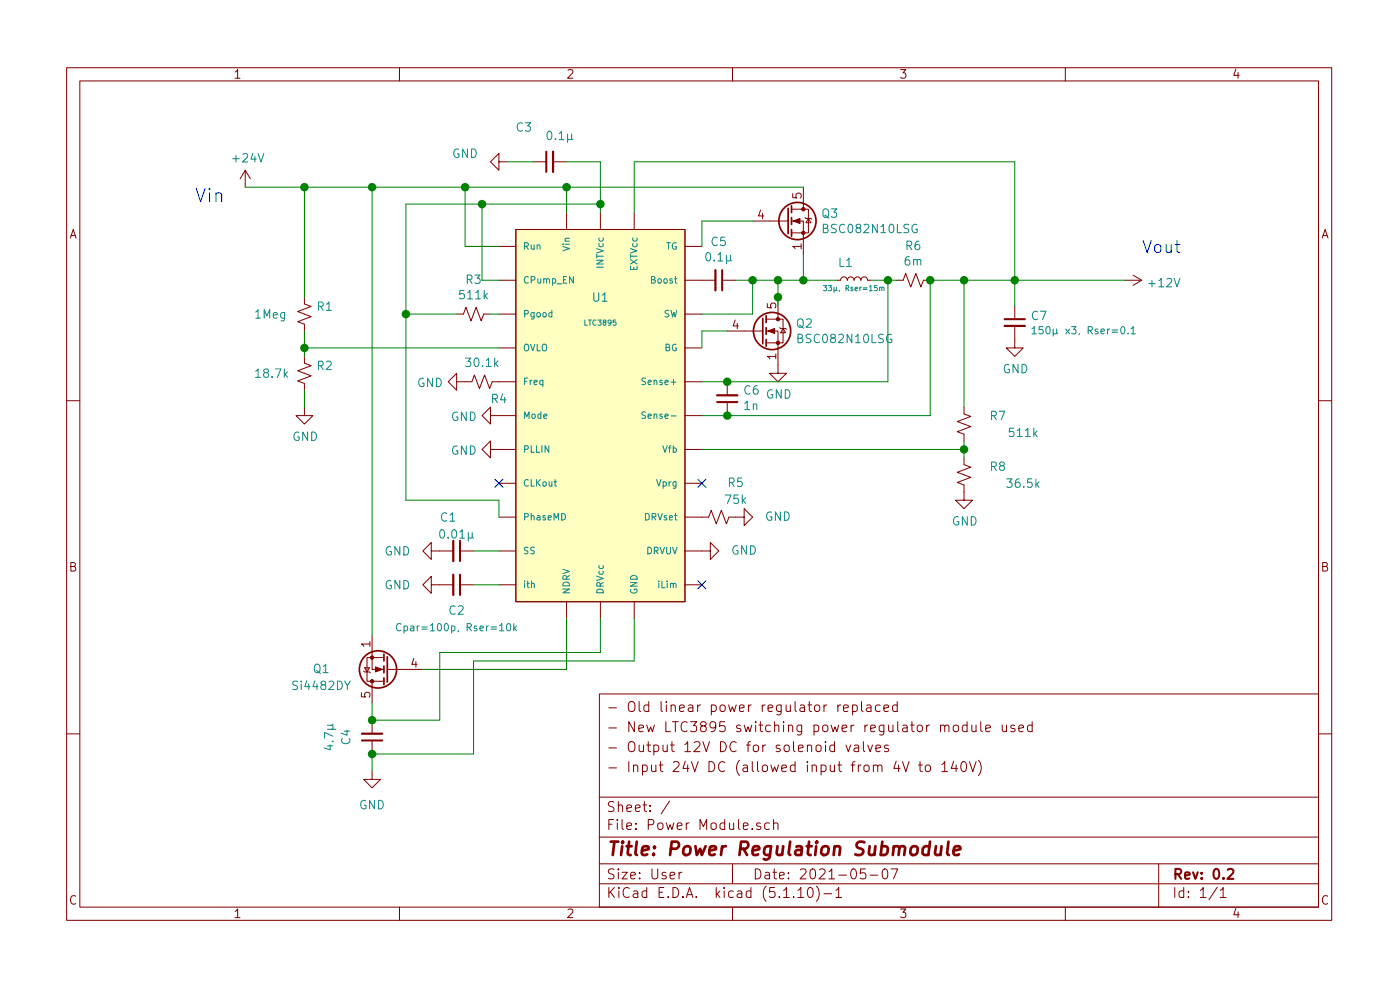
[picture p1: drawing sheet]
EESchema Schematic File Version 4
EELAYER 30 0
EELAYER END
$Descr User 8268 5827
encoding utf-8
Sheet 1 1
Title "Power Regulation Submodule"
Date "2021-05-07"
Rev "0.2"
Comp ""
Comment1 "- Input 24V DC (allowed input from 4V to 140V)"
Comment2 "- Output 12V DC for solenoid valves"
Comment3 "- New LTC3895 switching power regulator module used "
Comment4 "- Old linear power regulator replaced"
$EndDescr
$Comp
L power:+24V #PWR01
U 1 1
P 1450 1100
F 0 "#PWR01" H 1450 950 50  0001 C CNN
F 1 "+24V" H 1465 1273 50  0000 C CNN
F 2 "" H 1450 1100 50  0001 C CNN
F 3 "" H 1450 1100 50  0001 C CNN
	1    1450 1100
	1    0    0    -1  
$EndComp
$Comp
L Device:R_Small_US R1
U 1 1
P 1800 1850
F 0 "R1" H 1868 1896 50  0000 L CNN
F 1 "1Meg" H 1500 1850 50  0000 L CNN
F 2 "" H 1800 1850 50  0001 C CNN
F 3 "~" H 1800 1850 50  0001 C CNN
	1    1800 1850
	1    0    0    -1  
$EndComp
$Comp
L Device:R_Small_US R2
U 1 1
P 1800 2200
F 0 "R2" H 1868 2246 50  0000 L CNN
F 1 "18.7k" H 1500 2200 50  0000 L CNN
F 2 "" H 1800 2200 50  0001 C CNN
F 3 "~" H 1800 2200 50  0001 C CNN
	1    1800 2200
	1    0    0    -1  
$EndComp
Wire Wire Line
	1800 2100 1800 2050
$Comp
L power:GND #PWR02
U 1 1
P 1800 2400
F 0 "#PWR02" H 1800 2150 50  0001 C CNN
F 1 "GND" H 1805 2227 50  0000 C CNN
F 2 "" H 1800 2400 50  0001 C CNN
F 3 "" H 1800 2400 50  0001 C CNN
	1    1800 2400
	1    0    0    -1  
$EndComp
Wire Wire Line
	1800 2400 1800 2300
Wire Wire Line
	1450 1100 1800 1100
Wire Wire Line
	2950 2050 1800 2050
Connection ~ 1800 2050
Wire Wire Line
	1800 2050 1800 1950
$Comp
L Transistor_FET:BSC082N10LSG Q3
U 1 1
P 4650 1300
F 0 "Q3" H 4854 1346 50  0000 L CNN
F 1 "BSC082N10LSG" H 4854 1255 50  0000 L CNN
F 2 "Package_TO_SOT_SMD:TDSON-8-1" H 4850 1225 50  0001 L CIN
F 3 "http://www.infineon.com/dgdl/Infineon-BSC082N10LS-DS-v01_07-en.pdf?fileId=db3a3043163797a6011647faad240719" V 4650 1300 50  0001 L CNN
	1    4650 1300
	1    0    0    -1  
$EndComp
$Comp
L Device:C_Small C3
U 1 1
P 3250 950
F 0 "C3" V 3450 1050 50  0000 L CNN
F 1 "0.1µ" V 3400 800 50  0000 L CNN
F 2 "" H 3250 950 50  0001 C CNN
F 3 "~" H 3250 950 50  0001 C CNN
	1    3250 950 
	0    -1   -1   0   
$EndComp
Wire Wire Line
	3550 1250 3550 1200
$Comp
L power:GND #PWR08
U 1 1
P 3000 950
F 0 "#PWR08" H 3000 700 50  0001 C CNN
F 1 "GND" V 2950 700 50  0000 C CNN
F 2 "" H 3000 950 50  0001 C CNN
F 3 "" H 3000 950 50  0001 C CNN
	1    3000 950 
	0    1    1    0   
$EndComp
Wire Wire Line
	3000 950  3150 950 
$Comp
L Device:C_Small C5
U 1 1
P 4250 1650
F 0 "C5" V 4021 1650 50  0000 C CNN
F 1 "0.1µ" V 4112 1650 50  0000 C CNN
F 2 "" H 4250 1650 50  0001 C CNN
F 3 "~" H 4250 1650 50  0001 C CNN
	1    4250 1650
	0    1    1    0   
$EndComp
$Comp
L Transistor_FET:BSC082N10LSG Q2
U 1 1
P 4500 1950
F 0 "Q2" H 4704 1996 50  0000 L CNN
F 1 "BSC082N10LSG" H 4704 1905 50  0000 L CNN
F 2 "Package_TO_SOT_SMD:TDSON-8-1" H 4700 1875 50  0001 L CIN
F 3 "http://www.infineon.com/dgdl/Infineon-BSC082N10LS-DS-v01_07-en.pdf?fileId=db3a3043163797a6011647faad240719" V 4500 1950 50  0001 L CNN
	1    4500 1950
	1    0    0    -1  
$EndComp
$Comp
L power:GND #PWR012
U 1 1
P 4600 2150
F 0 "#PWR012" H 4600 1900 50  0001 C CNN
F 1 "GND" H 4605 1977 50  0000 C CNN
F 2 "" H 4600 2150 50  0001 C CNN
F 3 "" H 4600 2150 50  0001 C CNN
	1    4600 2150
	1    0    0    -1  
$EndComp
$Comp
L Device:C_Small C6
U 1 1
P 4300 2350
F 0 "C6" H 4208 2304 50  0000 R CNN
F 1 "1n" H 4208 2395 50  0000 R CNN
F 2 "" H 4300 2350 50  0001 C CNN
F 3 "~" H 4300 2350 50  0001 C CNN
	1    4300 2350
	-1   0    0    1   
$EndComp
Wire Wire Line
	4300 2250 4150 2250
Wire Wire Line
	4150 2450 4300 2450
$Comp
L Device:L_Small L1
U 1 1
P 5050 1650
F 0 "L1" V 5150 1700 50  0000 C CNN
F 1 "33µ, Rser=15m" V 5000 1650 31  0000 C CNN
F 2 "" H 5050 1650 50  0001 C CNN
F 3 "~" H 5050 1650 50  0001 C CNN
	1    5050 1650
	0    -1   -1   0   
$EndComp
Wire Wire Line
	4450 1300 4150 1300
Wire Wire Line
	4150 1300 4150 1450
Wire Wire Line
	4750 1500 4750 1650
Connection ~ 4750 1650
Wire Wire Line
	4750 1650 4950 1650
$Comp
L Device:R_Small_US R6
U 1 1
P 5400 1650
F 0 "R6" V 5195 1650 50  0000 C CNN
F 1 "6m" V 5286 1650 50  0000 C CNN
F 2 "" H 5400 1650 50  0001 C CNN
F 3 "~" H 5400 1650 50  0001 C CNN
	1    5400 1650
	0    1    1    0   
$EndComp
Wire Wire Line
	3750 1250 3750 950 
$Comp
L Device:C_Small C7
U 1 1
P 6000 1900
F 0 "C7" H 6092 1941 50  0000 L CNN
F 1 "150µ x3, Rser=0.1" H 6092 1855 43  0000 L CNN
F 2 "" H 6000 1900 50  0001 C CNN
F 3 "~" H 6000 1900 50  0001 C CNN
	1    6000 1900
	1    0    0    -1  
$EndComp
$Comp
L power:GND #PWR014
U 1 1
P 6000 2000
F 0 "#PWR014" H 6000 1750 50  0001 C CNN
F 1 "GND" H 6005 1827 50  0000 C CNN
F 2 "" H 6000 2000 50  0001 C CNN
F 3 "" H 6000 2000 50  0001 C CNN
	1    6000 2000
	1    0    0    -1  
$EndComp
Wire Wire Line
	6000 1800 6000 1650
Wire Wire Line
	3350 1250 3350 1100
Connection ~ 3350 1100
Wire Wire Line
	3350 1100 4750 1100
Wire Wire Line
	2950 1450 2750 1450
Wire Wire Line
	2750 1450 2750 1100
Connection ~ 2750 1100
Wire Wire Line
	2750 1100 3350 1100
Wire Wire Line
	3550 1200 2850 1200
Wire Wire Line
	2850 1200 2850 1650
Wire Wire Line
	2850 1650 2950 1650
Wire Wire Line
	3550 950  3350 950 
Connection ~ 2850 1200
$Comp
L Device:R_Small_US R3
U 1 1
P 2800 1850
F 0 "R3" V 2595 1850 50  0000 C CNN
F 1 "511k" V 2686 1850 50  0000 C CNN
F 2 "" H 2800 1850 50  0001 C CNN
F 3 "~" H 2800 1850 50  0001 C CNN
	1    2800 1850
	0    1    1    0   
$EndComp
Wire Wire Line
	2900 1850 2950 1850
$Comp
L Device:R_Small_US R4
U 1 1
P 2850 2250
F 0 "R4" V 2950 2350 50  0000 C CNN
F 1 "30.1k" V 2736 2250 50  0000 C CNN
F 2 "" H 2850 2250 50  0001 C CNN
F 3 "~" H 2850 2250 50  0001 C CNN
	1    2850 2250
	0    1    1    0   
$EndComp
$Comp
L power:GND #PWR05
U 1 1
P 2750 2250
F 0 "#PWR05" H 2750 2000 50  0001 C CNN
F 1 "GND" V 2755 2122 50  0000 R CNN
F 2 "" H 2750 2250 50  0001 C CNN
F 3 "" H 2750 2250 50  0001 C CNN
	1    2750 2250
	0    1    1    0   
$EndComp
$Comp
L power:GND #PWR06
U 1 1
P 2950 2450
F 0 "#PWR06" H 2950 2200 50  0001 C CNN
F 1 "GND" V 2955 2322 50  0000 R CNN
F 2 "" H 2950 2450 50  0001 C CNN
F 3 "" H 2950 2450 50  0001 C CNN
	1    2950 2450
	0    1    1    0   
$EndComp
$Comp
L power:GND #PWR07
U 1 1
P 2950 2650
F 0 "#PWR07" H 2950 2400 50  0001 C CNN
F 1 "GND" V 2955 2522 50  0000 R CNN
F 2 "" H 2950 2650 50  0001 C CNN
F 3 "" H 2950 2650 50  0001 C CNN
	1    2950 2650
	0    1    1    0   
$EndComp
$Comp
L LTC3895PartLib:LTC3895 U1
U 1 1
P 4950 1550
F 0 "U1" H 3550 1350 50  0000 C CNN
F 1 "LTC3895" H 3550 1200 31  0000 C CNN
F 2 "" H 3200 1850 50  0001 C CNN
F 3 "" H 3200 1850 50  0001 C CNN
	1    4950 1550
	1    0    0    -1  
$EndComp
NoConn ~ 2950 2850
NoConn ~ 4150 3450
NoConn ~ 4150 2850
$Comp
L Device:R_Small_US R7
U 1 1
P 5700 2500
F 0 "R7" H 5900 2550 50  0000 C CNN
F 1 "511k" H 6050 2450 50  0000 C CNN
F 2 "" H 5700 2500 50  0001 C CNN
F 3 "~" H 5700 2500 50  0001 C CNN
	1    5700 2500
	1    0    0    -1  
$EndComp
$Comp
L Device:R_Small_US R8
U 1 1
P 5700 2800
F 0 "R8" H 5900 2850 50  0000 C CNN
F 1 "36.5k" H 6050 2750 50  0000 C CNN
F 2 "" H 5700 2800 50  0001 C CNN
F 3 "~" H 5700 2800 50  0001 C CNN
	1    5700 2800
	1    0    0    -1  
$EndComp
Wire Wire Line
	5700 2650 5700 2600
Wire Wire Line
	5700 2700 5700 2650
Connection ~ 5700 2650
Wire Wire Line
	5700 2400 5700 1650
Connection ~ 5700 1650
Wire Wire Line
	4150 2650 5700 2650
$Comp
L power:GND #PWR013
U 1 1
P 5700 2900
F 0 "#PWR013" H 5700 2650 50  0001 C CNN
F 1 "GND" H 5705 2727 50  0000 C CNN
F 2 "" H 5700 2900 50  0001 C CNN
F 3 "" H 5700 2900 50  0001 C CNN
	1    5700 2900
	1    0    0    -1  
$EndComp
Wire Wire Line
	5500 1650 5700 1650
Wire Wire Line
	5300 1650 5250 1650
Wire Wire Line
	5250 1650 5250 2250
Connection ~ 5250 1650
Wire Wire Line
	5250 1650 5150 1650
Connection ~ 4300 2250
Wire Wire Line
	4300 2450 5500 2450
Wire Wire Line
	5500 2450 5500 1650
Connection ~ 4300 2450
Connection ~ 5500 1650
Wire Wire Line
	4600 1750 4600 1800
Wire Wire Line
	4300 1950 4150 1950
Wire Wire Line
	4150 1950 4150 2050
Wire Wire Line
	4300 2250 5250 2250
Wire Wire Line
	4350 1650 4450 1650
Wire Wire Line
	4600 1750 4600 1650
Connection ~ 4600 1750
Connection ~ 4600 1650
Wire Wire Line
	4600 1650 4750 1650
Wire Wire Line
	4450 1850 4450 1650
Wire Wire Line
	4150 1850 4450 1850
Connection ~ 4450 1650
Wire Wire Line
	4450 1650 4600 1650
$Comp
L power:GND #PWR010
U 1 1
P 4150 3250
F 0 "#PWR010" H 4150 3000 50  0001 C CNN
F 1 "GND" V 4150 3000 50  0000 C CNN
F 2 "" H 4150 3250 50  0001 C CNN
F 3 "" H 4150 3250 50  0001 C CNN
	1    4150 3250
	0    -1   -1   0   
$EndComp
$Comp
L Device:R_Small_US R5
U 1 1
P 4250 3050
F 0 "R5" V 4450 2950 50  0000 C CNN
F 1 "75k" V 4350 2950 50  0000 C CNN
F 2 "" H 4250 3050 50  0001 C CNN
F 3 "~" H 4250 3050 50  0001 C CNN
	1    4250 3050
	0    -1   -1   0   
$EndComp
$Comp
L power:GND #PWR011
U 1 1
P 4350 3050
F 0 "#PWR011" H 4350 2800 50  0001 C CNN
F 1 "GND" V 4350 2800 50  0000 C CNN
F 2 "" H 4350 3050 50  0001 C CNN
F 3 "" H 4350 3050 50  0001 C CNN
	1    4350 3050
	0    -1   -1   0   
$EndComp
Connection ~ 6000 1650
Wire Wire Line
	5700 1650 6000 1650
Wire Wire Line
	3750 950  6000 950 
Wire Wire Line
	2200 4250 2200 4150
Wire Wire Line
	2600 4250 2200 4250
Connection ~ 2200 1100
Wire Wire Line
	2200 1100 2750 1100
$Comp
L power:GND #PWR09
U 1 1
P 2200 4550
F 0 "#PWR09" H 2200 4300 50  0001 C CNN
F 1 "GND" H 2200 4350 50  0000 C CNN
F 2 "" H 2200 4550 50  0001 C CNN
F 3 "" H 2200 4550 50  0001 C CNN
	1    2200 4550
	1    0    0    -1  
$EndComp
$Comp
L Device:C_Small C4
U 1 1
P 2200 4350
F 0 "C4" V 2350 4350 50  0000 C CNN
F 1 "4.7µ" V 2450 4350 50  0000 C CNN
F 2 "" H 2200 4350 50  0001 C CNN
F 3 "~" H 2200 4350 50  0001 C CNN
	1    2200 4350
	-1   0    0    1   
$EndComp
Connection ~ 2200 4250
Wire Wire Line
	2200 4550 2200 4450
Connection ~ 2200 4450
$Comp
L Device:C_Small C2
U 1 1
P 2700 3450
F 0 "C2" V 2850 3450 50  0000 C CNN
F 1 "Cpar=100p, Rser=10k" V 2950 3450 43  0000 C CNN
F 2 "" H 2700 3450 50  0001 C CNN
F 3 "~" H 2700 3450 50  0001 C CNN
	1    2700 3450
	0    1    1    0   
$EndComp
$Comp
L power:GND #PWR04
U 1 1
P 2600 3450
F 0 "#PWR04" H 2600 3200 50  0001 C CNN
F 1 "GND" V 2600 3200 50  0000 C CNN
F 2 "" H 2600 3450 50  0001 C CNN
F 3 "" H 2600 3450 50  0001 C CNN
	1    2600 3450
	0    1    1    0   
$EndComp
$Comp
L power:GND #PWR03
U 1 1
P 2600 3250
F 0 "#PWR03" H 2600 3000 50  0001 C CNN
F 1 "GND" V 2600 3000 50  0000 C CNN
F 2 "" H 2600 3250 50  0001 C CNN
F 3 "" H 2600 3250 50  0001 C CNN
	1    2600 3250
	0    1    1    0   
$EndComp
Connection ~ 1800 1100
Wire Wire Line
	1800 1100 2200 1100
Wire Wire Line
	1800 1100 1800 1750
Wire Wire Line
	2400 1200 2400 1850
Wire Wire Line
	2400 1850 2700 1850
Connection ~ 2400 1850
Wire Wire Line
	2400 1850 2400 2950
Wire Wire Line
	2400 1200 2850 1200
Wire Wire Line
	2400 2950 2950 2950
Wire Wire Line
	2950 3050 2950 2950
$Comp
L Device:C_Small C1
U 1 1
P 2700 3250
F 0 "C1" V 2500 3200 50  0000 C CNN
F 1 "0.01µ" V 2600 3250 50  0000 C CNN
F 2 "" H 2700 3250 50  0001 C CNN
F 3 "~" H 2700 3250 50  0001 C CNN
	1    2700 3250
	0    1    1    0   
$EndComp
Wire Wire Line
	2950 3250 2800 3250
Wire Wire Line
	2950 3450 2800 3450
$Comp
L power:+12V #PWR015
U 1 1
P 6650 1650
F 0 "#PWR015" H 6650 1500 50  0001 C CNN
F 1 "+12V" V 6665 1778 50  0000 L CNN
F 2 "" H 6650 1650 50  0001 C CNN
F 3 "" H 6650 1650 50  0001 C CNN
	1    6650 1650
	0    1    1    0   
$EndComp
Wire Wire Line
	6000 1650 6650 1650
Wire Wire Line
	2200 1100 2200 3750
Wire Wire Line
	3350 3650 3350 3950
Wire Wire Line
	2500 3950 3350 3950
$Comp
L Transistor_FET:BSC082N10LSG Q1
U 1 1
P 2300 3950
F 0 "Q1" H 2700 3950 50  0000 C CNN
F 1 "Si4482DY" H 2700 4050 50  0000 C CNN
F 2 "Package_TO_SOT_SMD:TDSON-8-1" H 2500 3875 50  0001 L CIN
F 3 "http://www.infineon.com/dgdl/Infineon-BSC082N10LS-DS-v01_07-en.pdf?fileId=db3a3043163797a6011647faad240719" V 2300 3950 50  0001 L CNN
	1    2300 3950
	-1   0    0    1   
$EndComp
Wire Wire Line
	2600 4250 2600 3850
Wire Wire Line
	2600 3850 3550 3850
Wire Wire Line
	3550 3850 3550 3650
Wire Wire Line
	2800 4450 2800 3900
Wire Wire Line
	2800 3900 3750 3900
Wire Wire Line
	3750 3900 3750 3650
Wire Wire Line
	2200 4450 2800 4450
Wire Wire Line
	6000 950  6000 1650
Wire Wire Line
	3550 950  3550 1200
Connection ~ 3550 1200
Text Notes 6750 1500 0    71   ~ 0
Vout
Text Notes 1150 1200 0    79   ~ 0
Vin
$EndSCHEMATC
